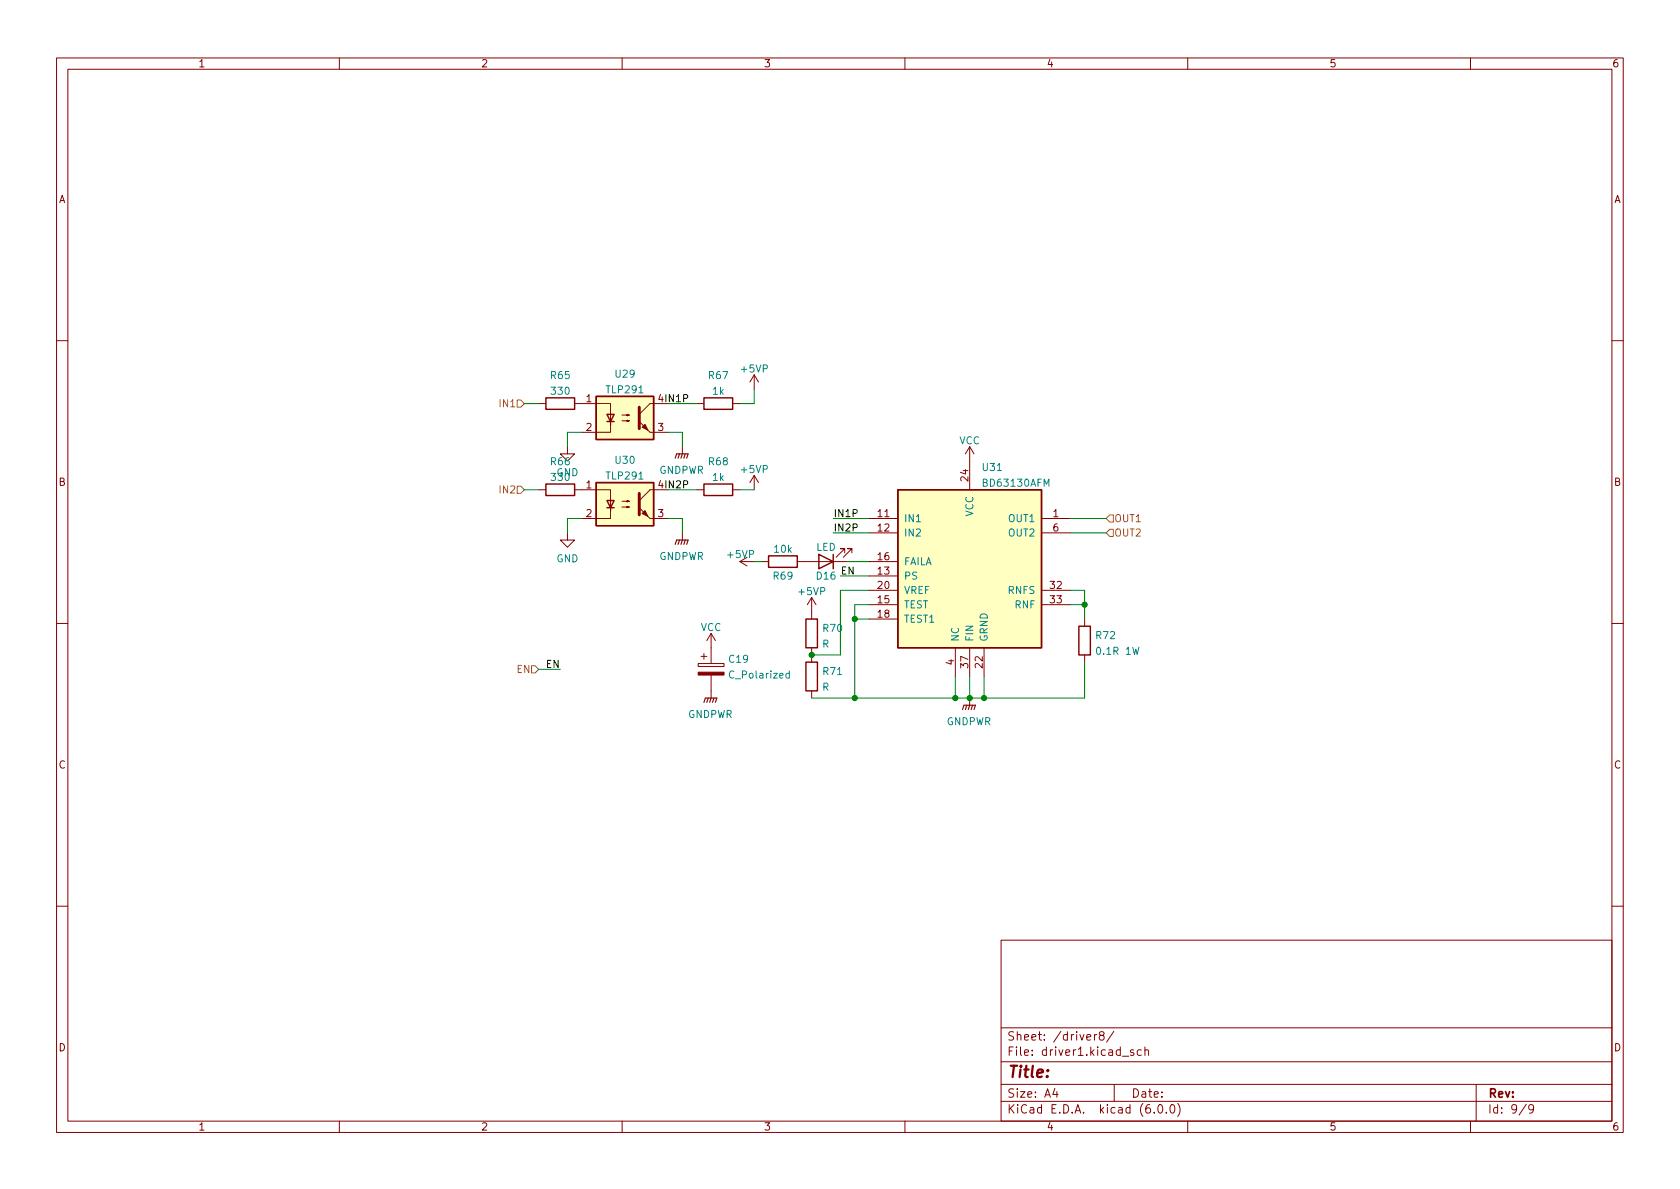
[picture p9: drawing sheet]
<svg xmlns="http://www.w3.org/2000/svg" width="297mm" height="210mm" viewBox="0 0 297 210" stroke-linecap="round" stroke-linejoin="round" font-family="sans-serif">
<g fill="none" stroke="#840000" stroke-width=".18">
<path d="M10 10.2h277v190.1h-277zM12 12.2h273v186.1h-273zM60 10.2v2M110 10.2v2M160 10.2v2M210 10.2v2M260 10.2v2M10 60.2h2M95.2 71.4h1.3M100.3 79v1.3h1.3l-1.3 1.2-1.2-1.2h1.2M101.6 71.4h6.3v3.8v-1.9M107.9 74.5v1.9h-5"/>
<path d="M110 74.4h1.3l-.4 .1v-.2l.4 .1M110 73.4h1.3l-.4 .1v-.2l.4 .1M114.9 76.4h3.2M118.1 71.4h-3.2l-1.9 1.9M120.6 79v1.3M123.2 71.4h1.3M129.5 71.4h1.3M133.3 66.3v2.5M133.3 66.3l-.7 1.3M133.3 66.3l.8 1.3M171.4 79v7.6M171.4 79l-.7 1.3"/>
<path d="M171.4 79l.8 1.3M285 60.2h2M95.2 86.6h1.3M100.3 94.2v1.3h1.3l-1.3 1.3-1.2-1.3h1.2M101.6 86.6h6.3v3.8v-1.9M107.9 89.8v1.9h-5M110 89.7h1.3l-.4 .1v-.3l.4 .2M110 88.6h1.3l-.4 .2v-.3l.4 .1M114.9 91.7h3.2M118.1 86.6h-3.2l-1.9 1.9M120.6 94.2v1.3M123.2 86.6h1.3"/>
<path d="M129.5 86.6h1.3M130.8 99.3l1.3 .8M133.3 84.1l-.7 1.2M133.3 84.1v2.5M133.3 84.1l.8 1.2M134.6 99.3h1.3M141 99.3h8.9M149.4 97.8v-.8h-.8h.8l-1.6 1.5M150.6 97.8v-.8h-.7h.7l-1.5 1.5M153.7 91.7h5M153.7 94.2h5M153.7 99.3h5"/>
<path d="M184.1 91.7h5.1M184.1 94.2h5.1M10 110.2h2M123.4 117.3h4.6v.6h-4.6zM124 116.1h1M124.5 115.6v1M125.7 112v5.3M125.7 119.4v4M125.7 112l-.7 1.3M125.7 112l.8 1.3M143.5 105.7v3.8M143.5 114.5v2.6"/>
<path d="M143.5 105.7l-.8 1.2M143.5 105.7l.8 1.2M153.7 101.8h5M153.7 106.9h5M153.7 109.5h5M153.7 104.4h5M168.9 114.5v5.1M171.4 114.5v5.1M174 114.5v5.1M184.1 106.9h5.1M184.1 104.4h5.1M191.8 109.5v1.2"/>
<path d="M191.8 115.8v1.3M285 110.2h2M143.5 122.2v1.2M171.4 123.4v1.3M10 160.2h2M177 166.3h108v32h-108zM285 160.2h2M60 198.3v2M110 198.3v2M160 198.3v2M177 194.8h108M177 191.8h108"/>
<path d="M177 187.8h108M177 181.8h108M186.5 192.5l-.4 1h1M186.9 193v1M193.5 182.9v1M193.9 182.9l-.3 .1-.1 .2M194.6 183.1l-.2-.3v-.2l.2-.2 .5 .1 .1 .2-.1 .2-.6 .2-.1 .3v.4l.2 .1h.5l.1-.3v-.2l-.3-.3M196.9 182.4l-1.3 1.9M197 191.8v3M198.4 186.8h1.2M200.4 185.7l-.3-.1-.2 .2v.3l.5 .1v.4h-.5M201.8 185.7l-.4-.1-.3 .3v.4l.1 .3h.6"/>
<path d="M202.4 185.8l.2-.2 .4 .1 .1 .9M202.4 185.1v1.5M204.1 196.7v.1M204.9 195.4l.2-.1a.81 .81 0 0 1 .6 .7 .81 .81 0 0 1-.3 .8h-.2a.81 .81 0 0 1-.6-.6 .81 .81 0 0 1 .3-.8zM206.2 196.7v.1M207.1 195.4l.1-.1a.81 .81 0 0 1 .6 .7 .81 .81 0 0 1-.3 .8h-.1a.81 .81 0 0 1-.6-.6 .81 .81 0 0 1 .3-.8zM208.2 195.1a1.72 1.72 0 0 1 0 2.3M210 198.3v2M260 198.3v2M261 191.8v6.5M269.9 195.3l-1.3 1.9M271.2 196l-.3 .3h-.3l-.3-.3 .1-.6 .5-.1 .2 .2a.99 .99 0 0 1-.4 1.3h-.3"/>
</g>
<g fill="#840000" stroke="#840000" stroke-width=".18">
<path d="M123.4 118.9h4.6v.5h-4.6z"/>
<path d="M113 89.8l1.9 1.9z"/>
<path d="M113.5 90.8l.5-.5 .6 1z"/>
<path d="M113 74.5l1.9 1.9z"/>
<path d="M113.5 75.6l.5-.5 .6 1z"/>
</g>
<path d="M139.6 119.1h-.4l-.2 .2 .1 .5h.5M139.6 118.6v1.3" fill="none" stroke="#008484" stroke-width=".18"/>
<g fill="none" stroke="#840000" stroke-width=".25">
<path d="M96.5 70.4h5.1v2h-5.1zM105.4 70.1h10.2v7.6h-10.2zM107.3 73.3h1.3l-.7 1.2zM107.3 74.5h1.3M124.5 70.4h5v2h-5zM96.5 85.6h5.1v2h-5.1zM105.4 85.3h10.2v7.7h-10.2zM107.3 88.5h1.3l-.7 1.3zM107.3 89.8h1.3M124.5 85.6h5v2h-5zM135.9 98.3h5.1v2h-5.1zM144.8 98l2.5 1.3-2.5 1.3z"/>
<path d="M147.3 98v2.6M158.7 86.6h25.4v27.9h-25.4zM142.5 117.1h2v5.1h-2zM142.5 109.5h2v5h-2zM190.8 110.7h2v5.1h-2z"/>
</g>
<g fill="none" stroke="#840000" stroke-width=".2">
<path d="M119.4 81l.2-.7h2.1l-.3 .7M119.4 96.3l.2-.8h2.1l-.3 .8M120.1 80.3l-.2 .7M120.1 95.5l-.2 .8M120.6 80.3l-.2 .7M120.6 95.5l-.2 .8M121.2 80.3l-.3 .7M121.2 95.5l-.3 .8M124.5 124.2l.2-.8h2l-.2 .8M125.2 123.4l-.2 .8M125.7 123.4l-.2 .8M126.2 123.4l-.2 .8"/>
<path d="M170.2 125.5l.2-.8h2.1l-.3 .8M170.9 124.7l-.2 .8M171.4 124.7l-.2 .8M172 124.7l-.3 .8"/>
</g>
<g fill="#ffffc2" stroke="#ffffc2" stroke-width=".18">
<path d="M158.7 86.6h25.4v27.9h-25.4z"/>
<path d="M105.4 85.3h10.2v7.7h-10.2z"/>
<path d="M105.4 70.1h10.2v7.6h-10.2z"/>
</g>
<path d="M113 72v3.8M113 87.2v3.9" fill="none" stroke="#840000" stroke-width=".51"/>
<path d="M91.4 70.7h.7l.6 .7-.6 .6h-.7zM91.4 86h.7l.6 .6-.6 .6h-.7zM195.6 94.2l.6-.6h.6v1.3h-.6zM196.2 91.1h.6v1.2h-.6l-.6-.6zM94 117.7h.6l.6 .7-.6 .6h-.6z" fill="none" stroke="#848400" stroke-width=".18"/>
<g fill="none" stroke="#008400" stroke-width=".18">
<path d="M92.7 71.4h2.5M102.9 76.4h-2.6v2.6M118.1 71.4h5.1M118.1 76.4h2.5v2.6M133.3 68.8v2.6h-2.5M92.7 86.6h2.5M102.9 91.7h-2.6v2.5M118.1 91.7h2.5v2.5M118.1 86.6h5.1M130.8 86.6h2.5M133.3 99.3h1.3M147.3 91.7h6.4"/>
<path d="M147.3 94.2h6.4M149.9 99.3h3.8M189.2 91.7h6.4M189.2 94.2h6.4M95.2 118.4h3.9M148.6 101.8h5.1M151.1 109.5h2.6M153.7 106.9h-2.6v16.5M153.7 104.4h-5.1v11.4h-5.1M168.9 119.6v3.8M171.4 119.6v3.8M174 119.6v3.8"/>
<path d="M189.2 104.4h2.6v5.1M189.2 106.9h2.6M191.8 117.1v6.3h-48.3"/>
</g>
<g fill="#008400" stroke="#008400" stroke-width=".18">
<circle cx="171.4" cy="123.4" r=".46"/>
<circle cx="168.9" cy="123.4" r=".46"/>
<circle cx="151.1" cy="123.4" r=".46"/>
<circle cx="191.8" cy="106.9" r=".46"/>
<circle cx="174" cy="123.4" r=".46"/>
<circle cx="151.1" cy="109.5" r=".46"/>
<circle cx="143.5" cy="115.8" r=".46"/>
</g>
<text font-size="2.8" fill="#840000" x="178" y="190.6">Title:</text>
<g font-size="2.1" fill="#840000">
<text x="178" y="184">Sheet: /driver8/</text>
<text x="178" y="186.7">File: driver1.kicad_sch</text>
<text x="178" y="196.9">KiCad E.D.A. kicad (6.0.0)</text>
<text x="178" y="194.1">Size: A4</text>
<text x="200" y="194.1">Date:</text>
<text x="263" y="194.1">Rev:</text>
<text x="263" y="196.9">Id: 9/9</text>
</g>
<g font-size="1.8" fill="#840000">
<text x="35" y="11.9">1</text>
<text x="85" y="11.9">2</text>
<text x="135" y="11.9">3</text>
<text x="185" y="11.9">4</text>
<text x="235" y="11.9">5</text>
<text x="285" y="11.9">6</text>
<text x="10.3" y="35.9">A</text>
<text x="285.3" y="35.9">A</text>
<text x="103.6" y="71.1">1</text>
<text x="103.6" y="76.2">2</text>
<text x="116.3" y="76.2">3</text>
<text x="10.3" y="85.9">B</text>
<text x="103.6" y="86.4">1</text>
<text x="171.2" y="85.1" transform="rotate(-90 171.2 85.1)">24</text>
<text x="285.3" y="85.9">B</text>
<text x="103.6" y="91.4">2</text>
<text x="116.3" y="91.4">3</text>
<text x="155.2" y="91.4">11</text>
<text x="155.2" y="94">12</text>
<text x="186.2" y="91.4">1</text>
<text x="186.2" y="94">6</text>
<text x="155.2" y="101.6">13</text>
<text x="155.2" y="99.1">16</text>
<text x="155.2" y="106.7">15</text>
<text x="155.2" y="104.1">20</text>
<text x="185.7" y="104.1">32</text>
<text x="185.7" y="106.7">33</text>
<text x="155.2" y="109.2">18</text>
<text x="168.7" y="117.6" transform="rotate(-90 168.7 117.6)">4</text>
<text x="171.2" y="118.1" transform="rotate(-90 171.2 118.1)">37</text>
<text x="173.7" y="118.1" transform="rotate(-90 173.7 118.1)">22</text>
<text x="10.3" y="135.9">C</text>
<text x="285.3" y="135.9">C</text>
<text x="10.3" y="185.9">D</text>
<text x="285.3" y="185.9">D</text>
<text x="35" y="199.9">1</text>
<text x="85" y="199.9">2</text>
<text x="135" y="199.9">3</text>
<text x="185" y="199.9">4</text>
<text x="235" y="199.9">5</text>
<text x="285" y="199.9">6</text>
</g>
<g font-size="1.8" fill="#008484">
<text x="131.2" y="65.9">+5VP</text>
<text x="97.4" y="67">R65</text>
<text x="97.6" y="69.8">330</text>
<text x="107.3" y="69.5">TLP291</text>
<text x="108.9" y="66.8">U29</text>
<text x="125.4" y="67">R67</text>
<text x="126" y="69.8">1k</text>
<text x="97.4" y="82.3">R66</text>
<text x="108.9" y="82">U30</text>
<text x="116.5" y="83.8">GNDPWR</text>
<text x="125.4" y="82.3">R68</text>
<text x="131.2" y="83.6">+5VP</text>
<text x="169.6" y="78.6">VCC</text>
<text x="173.8" y="83.3">U31</text>
<text x="97.6" y="85">330</text>
<text x="98.4" y="84.2">GND</text>
<text x="107.3" y="84.8">TLP291</text>
<text x="126" y="85">1k</text>
<text x="174" y="86.1">BD63130AFM</text>
<text x="159.8" y="92.3">IN1</text>
<text x="159.8" y="94.9">IN2</text>
<text x="172.1" y="91.4" transform="rotate(-90 172.1 91.4)">VCC</text>
<text x="178.4" y="92.3">OUT1</text>
<text x="178.4" y="94.9">OUT2</text>
<text x="98.4" y="99.4">GND</text>
<text x="116.5" y="99">GNDPWR</text>
<text x="128.7" y="98.7">+5VP</text>
<text x="137" y="97.7">10k</text>
<text x="144.3" y="97.4">LED</text>
<text x="159.8" y="99.9">FAILA</text>
<text x="136.8" y="102.5">R69</text>
<text x="141.3" y="105.2">+5VP</text>
<text x="144.4" y="102.5">D16</text>
<text x="159.8" y="102.5">PS</text>
<text x="159.8" y="107.6">TEST</text>
<text x="159.8" y="105">VREF</text>
<text x="178.3" y="105">RNFS</text>
<text x="179.5" y="107.6">RNF</text>
<text x="123.9" y="111.6">VCC</text>
<text x="145.6" y="111.7">R70</text>
<text x="159.8" y="110.1">TEST1</text>
<text x="169.5" y="113.5" transform="rotate(-90 169.5 113.5)">NC</text>
<text x="172.1" y="113.5" transform="rotate(-90 172.1 113.5)">FIN</text>
<text x="174.6" y="113.5" transform="rotate(-90 174.6 113.5)">GRND</text>
<text x="193.8" y="113">R72</text>
<text x="129" y="117.2">C19</text>
<text x="129.2" y="120">C_Polarized</text>
<text x="145.4" y="114.5">R</text>
<text x="145.6" y="119.4">R71</text>
<text x="194.1" y="115.8">0.1R 1W</text>
<text x="145.4" y="122.1">R</text>
<text x="121.6" y="127">GNDPWR</text>
<text x="167.3" y="128.2">GNDPWR</text>
</g>
<g font-size="1.8">
<text x="116.3" y="71.1">4 IN1P</text>
<text x="116.3" y="86.4">4 IN2P</text>
<text x="147.3" y="91.4">IN1P</text>
<text x="147.3" y="94">IN2P</text>
<text x="148.6" y="101.6">EN</text>
<text x="96.6" y="118.1">EN</text>
</g>
<g font-size="1.8" fill="#848400">
<text x="88.6" y="72">IN1</text>
<text x="88.6" y="87.2">IN2</text>
<text x="197" y="94.9">OUT2</text>
<text x="197" y="92.3">OUT1</text>
<text x="91.4" y="119">EN</text>
</g>
</svg>
